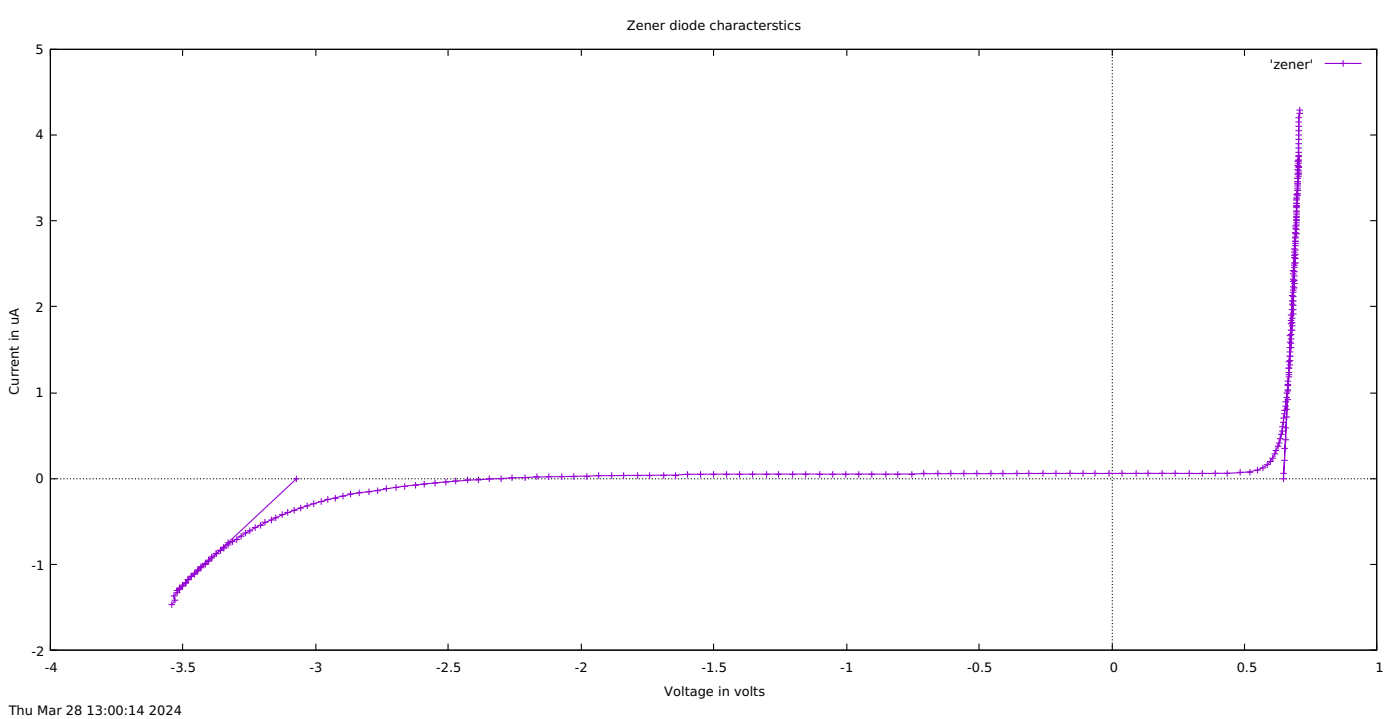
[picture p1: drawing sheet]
<svg xmlns="http://www.w3.org/2000/svg" width="456mm" height="234mm" viewBox="0 0 456 234" stroke-linecap="round" stroke-linejoin="round" font-family="sans-serif">
<g fill="none" stroke="#000" stroke-width=".35">
<path d="M16.4 16.1h431.8v195.4h-431.8zM18.5 16.1h-2.1v2.1M59.4 16.1v2.1M102.8 16.1v2.1M145.9 16.1v2.1M189.3 16.1v2.1M232.3 16.1v2.1M275.7 16.1v2.1M318.7 16.1v2.1M362.1 16.1v2.1M405.2 16.1v2.1M446.1 16.1h2.1v2.1"/>
<path d="M16.4 43.9h2.1M446.1 43.9h2.1M16.4 71.8h2.1M446.1 71.8h2.1M16.4 99.7h2.1M446.1 99.7h2.1M16.4 127.9h2.1M446.1 127.9h2.1M16.4 155.8h2.1M446.1 155.8h2.1M16.4 183.6h2.1M446.1 183.6h2.1"/>
<path d="M16.4 209.4v2.1h2.1M59.4 209.4v2.1M102.8 209.4v2.1M145.9 209.4v2.1M189.3 209.4v2.1M232.3 209.4v2.1M275.7 209.4v2.1M318.7 209.4v2.1M362.1 209.4v2.1M405.2 209.4v2.1M448.2 209.4v2.1h-2.1"/>
</g>
<path d="M16.4 155.8h431.8M362.1 211.5v-195.4" fill="none" stroke="#000" stroke-width=".35" stroke-dasharray=".4 .7" stroke-linecap="butt"/>
<g fill="none" stroke="#9400d3" stroke-width=".35">
<path d="M437.3 19.6v2.1M421.7 39.7h2.2M421.7 38.3h2.2M422.1 36.9h2.1M422.1 35.8h2.1M422.8 37.2v21.2M423.1 35.6l-1.7 55.5-1.4 24.7a200.3 200.3 0 0 1-3.3 26.8l-.7 2.6a10.1 10.1 0 0 1-9.1 8.3 434 434 0 0 1-33 .5l-141.6 .2-8.6 .1-3.6 .3a994.6 994.6 0 0 0-78.4 2.5l-12.8 1.4-5.8 1a106.2 106.2 0 0 0-50.3 18.7l-2.5 2a85.6 85.6 0 0 0-13.6 13.7l.2 1.5-.8 1.1M423.2 34.7v3.2M431.3 20.6h12M421.4 59.1h2.1M421.4 58h2.1M421.4 56.6h2.5"/>
<path d="M421.4 55.2h2.1M421.4 53.8h2.1M421.4 52.4h2.5M421.4 59.8h2.1M421.7 51h2.2M421.7 49.6h2.2M421.7 48.2h2.2M421.7 46.7h2.2M421.7 45.3h2.2M421.7 43.9h2.2M421.7 42.5h2.2M421.7 41.1h2.2"/>
<path d="M421.7 57.3h2.2M421.7 56.3h2.2M421.7 55.6h2.2M421.7 54.5h2.2M421.7 54.2h2.2M421.7 53.1h2.2M421.7 52h2.2M421.7 50.6h2.2M422.5 51.3v13.4M420.7 79.9h2.1M420.7 78.5h2.1M420.7 77.1h2.1"/>
<path d="M420.7 76h2.5M420.7 79.2h2.1M420.7 77.4h2.1M420.7 75.7h2.1M420.7 74.3h2.1M420.7 73.6h2.1M421 74.6h2.2M421 73.2h2.2M421 71.8h2.2M421 70.4h2.2M421 69h2.2M421 67.6h2.2"/>
<path d="M421 66.1h2.2M421 64.7h2.2M421 63.3h2.2M421 72.5h2.2M421 71.4h2.2M421 70.7h2.2M421 69.7h2.2M421 68.6h2.2M421 67.2h2.2M421 66.9h2.2M421 65.1h2.2M421 64.4h2.2"/>
<path d="M421.4 79.9v14.8M421.4 61.9h2.1M421.4 60.5h2.1M421.4 63.7h2.1M421.4 63h2.1M421.4 61.2h2.1M421.7 72.5v14.1M422.1 62.3v14.8M419.6 97.9h2.5M419.6 99h2.1M419.6 96.1h2.1M420 99.3h2.1"/>
<path d="M420 96.5h2.1M420 95.1h2.1M420 94.4h2.1M420 93.3h2.1M420 91.5h2.1M420 90.8h2.1M420 89.1h2.1M420 88h2.1M420.3 93.7h2.2M420.3 92.3h2.2M420.3 91.2h2.2M420.3 89.8h2.2"/>
<path d="M420.3 88.4h2.2M420.3 87h2.2M420.3 85.5h2.5M420.3 86.3h2.2M420.3 83.8h2.2M420.3 83.1h2.2M420.3 82h2.2M420.3 81h2.2M420.7 95.1v6.7M420.7 84.1h2.1M420.7 82.7h2.1M420.7 81.3h2.1"/>
<path d="M421 87v16.2M418.6 119.8h2.1M418.6 117.7h2.1M418.9 118.7h2.1M418.9 117.3h2.1M418.9 115.9h2.1M418.9 114.5h2.1M418.9 113.1h2.5M418.9 111.3h2.1M418.9 109.2h2.1M419.3 111.7h2.1M419.3 110.2h2.1"/>
<path d="M419.3 108.8h2.1M419.3 107.4h2.4M419.3 105.3h2.1M419.3 104.2h2.1M419.3 102.5h2.1M419.6 116.6v7M419.6 106h2.1M419.6 105h2.1M419.6 103.5h2.1M419.6 100.7h2.5M420 108.1v11.7M420 102.1h2.1"/>
<path d="M420.3 101.4v12.7M420.7 102.5v6M416.5 138.8h2.1M416.8 137.4h2.1M416.8 136h2.1M417.2 134.6h2.1M417.2 133.5h2.1M417.5 137.8v3.5M417.5 132.1h2.1M417.5 130.7h2.1M417.5 139.2h2.1M417.9 134.9v3.6"/>
<path d="M417.9 129.3h2.1M417.9 127.9h2.1M417.9 135.6h2.1M417.9 133.2h2.1M418.2 132.5v3.1M418.2 126.8h2.1M418.2 125.4h2.1M418.2 124h2.1M418.2 130h2.1M418.2 127.2h2.1M418.2 125.1h2.1M418.6 138.1v2.1h-2.1"/>
<path d="M418.6 129.6v3.6M418.6 122.6h2.1M418.6 121.2h2.1M418.6 121.9h2.1M418.9 126.8v3.6M418.9 132.1v2.1M418.9 134.6v2.1M419.3 122.9v5.3M419.3 128.9v2.2M95.4 155.8h2.1M96.5 154.7v2.1M96.6 155.7l-39.1 36.4"/>
<path d="M114.1 159.6v2.1M116.9 159.3v2.1M119.1 160h2.1M120.1 158.9v2.1M121.9 159.6h2.1M122.9 158.6v2.1M124.7 158.9h2.1M125.8 157.9v2.1M127.9 158.6h2.1M128.9 157.5v2.1M130.7 158.2h2.1M131.8 157.2v2.1"/>
<path d="M134.2 157.9h2.1M135.3 156.8v2.1M137.1 157.5h2.1M138.1 156.5v2.1M140.6 157.2h2.1M141.6 156.1v2.1M144.1 156.8h2.1M145.2 155.8v2.1M147.3 156.5h2.1M148.3 155.4v2.1M151.2 156.1h2.1M152.2 155v2.2"/>
<path d="M154.7 156.1h2.1M155.8 155v2.2M158.2 155.8h2.1M159.3 154.7v2.1M162.1 155.8h2.1M163.2 154.7v2.1M165.6 155.4h2.1M166.7 154.3v2.2M169.9 155.4h2.1M170.9 154.3v2.2M173.7 155h2.2M174.8 154v2.1"/>
<path d="M177.6 155h2.1M178.7 154v2.1M181.9 155h2.1M182.9 154v2.1M185.7 155h2.2M186.8 154v2.1M190 155h2.1M191 154v2.1M193.9 154.7h2.1M194.9 153.6v2.2M198.1 154.7h2.1M199.1 153.6v2.2"/>
<path d="M202 154.7h2.1M203 153.6v2.2M206.6 154.7h2.1M207.6 153.6v2.2M210.4 154.7h2.1M211.5 153.6v2.2M215 154.7h2.1M216.1 153.6v2.2M218.9 154.7h2.1M220 153.6v2.2M222.8 154.3h2.1M223.8 153.3v2.1"/>
<path d="M227 154.3h2.1M228.1 153.3v2.1M231.2 154.3h2.2M232.3 153.3v2.1M235.5 154.3h2.1M236.5 153.3v2.1M239.7 154.3h2.1M240.8 153.3v2.1M243.9 154.3h2.2M245 153.3v2.1M248.5 154.3h2.1M249.6 153.3v2.1"/>
<path d="M252.4 154.3h2.1M253.5 153.3v2.1M257 154.3h2.1M258.1 153.3v2.1M261.2 154.3h2.1M262.3 153.3v2.1M265.8 154.3h2.1M266.9 153.3v2.1M270.1 154.3h2.1M271.1 153.3v2.1M274.3 154.3h2.1M275.3 153.3v2.1"/>
<path d="M278.5 154.3h2.1M279.6 153.3v2.1M282.8 154.3h2.1M283.8 153.3v2.1M287.3 154.3h2.2M288.4 153.3v2.1M291.2 154.3h2.1M292.3 153.3v2.1M295.8 154.3h2.1M296.9 153.3v2.1M299.7 154h2.1M300.7 152.9v2.1"/>
<path d="M304.3 154h2.1M305.3 152.9v2.1M308.5 154h2.1M309.6 152.9v2.1M312.7 154h2.2M313.8 152.9v2.1M317 154h2.1M318 152.9v2.1M321.6 154h2.1M322.6 152.9v2.1M325.4 154h2.2M326.5 152.9v2.1"/>
<path d="M330 154h2.1M331.1 152.9v2.1M333.9 154h2.1M335 152.9v2.1M338.5 154h2.1M339.5 152.9v2.1M342.7 154h2.1M343.8 152.9v2.1M347.3 154h2.1M348.4 152.9v2.1M351.5 154h2.2M352.6 152.9v2.1"/>
<path d="M355.4 154h2.1M356.5 152.9v2.1M360 154h2.1M361.1 152.9v2.1M364.2 154h2.2M365.3 152.9v2.1M368.8 154h2.1M369.9 152.9v2.1M372.7 154h2.1M373.8 152.9v2.1M377.3 154h2.1M378.4 152.9v2.1"/>
<path d="M381.5 154h2.1M382.6 152.9v2.1M386.1 154h2.1M387.2 152.9v2.1M390.3 154h2.2M391.4 152.9v2.1M394.6 154h2.1M395.6 152.9v2.1M398.5 154h2.1M399.5 152.9v2.1M402.7 153.6h2.1M403.8 152.6v2.1"/>
<path d="M405.9 153.6h2.1M406.9 152.6v2.1M408.3 152.9h2.2M409.4 151.9v2.1M410.1 152.2h2.1M411.2 151.2v2.1M413.3 149h2.1M413.6 149v2.2h-2.1M414 147.6h2.1M414.3 148v2.1M414.3 146.6h2.2M414.7 150.1h-2.1v2.1"/>
<path d="M415 146.6v2.1M415 145.2h2.2M415.4 145.5v2.1M415.4 144.1h2.1M415.7 142.7h2.2M416.1 144.1v2.1M416.1 141.3h2.1M416.5 143.1v2.1M416.8 155.8h2.1M416.8 154h2.1M416.8 141.6v2.2M417.2 140.2v2.1"/>
<path d="M417.2 149.8h2.1M417.2 145.9h2.1M417.5 143.1h2.1M417.9 152.9v3.9M417.9 153.9l5-103.4-5 105.2M418.2 144.8v2.1M418.2 148.7v2.1M418.6 142v2.1M70.4 179v2.2M70.7 179h2.1M71.8 178.3h2.1M72.8 176.9v2.5"/>
<path d="M73.2 177.3h2.1M73.2 176.6h2.1M73.9 178h-2.1v2.1M74.3 175.5v2.8M74.6 176.2h2.1M75.7 175.2v2.1M76 175.5h2.1M77.1 174.4v2.2M77.4 174.4h2.2M78.5 173.4v2.1M78.8 173.4h2.2M79.9 172.3v2.1"/>
<path d="M80.3 172.7h2.1M81.3 171.6v2.1M82 171.6h2.1M83.1 170.6v2.1M83.8 170.9h2.1M84.8 169.9v2.1M85.2 169.9h2.1M86.3 168.8v2.1M87.3 169.2h2.1M88.4 168.1v2.1M88.7 168.5h2.1M89.8 167.4v2.1"/>
<path d="M90.8 167.4h2.2M91.9 166.3v2.2M92.6 166.7h2.1M93.7 165.6v2.1M94.7 166h2.1M95.8 164.9v2.1M96.8 165.3h2.2M97.9 164.2v2.1M99 164.6h2.1M100 163.5v2.1M101.1 163.9h2.1M102.1 162.8v2.1"/>
<path d="M103.5 163.2h2.2M104.6 162.1v2.1M105.7 162.5h2.1M106.7 161.4v2.1M108.1 162.1h2.1M109.2 161v2.2M110.6 161.4h2.1M111.7 160.3v2.2M113.1 160.7h2.1M115.9 160.3h2.1M54.9 196.7h2.1M55.9 195.6v2.1"/>
<path d="M55.9 195.3h2.1M56.6 192.1h2.1M57 194.2v2.1M57.3 191.4h2.1M57.7 191v2.9h-2.1M58.7 192.8h-2.1v2.1M59.4 189.3v2.4h-2.1M59.4 189.6h2.2M60.5 190.3h-2.1v2.5M60.5 188.6v2.1h-2.1M63.3 187.5h-2.1v2.1M64.4 186.4h-2.1v2.2h-2.2"/>
<path d="M64.4 184.7h2.1M65.4 185.4h-2.1v2.5M65.4 183.3v2.4h-2.1M65.8 183.3h2.1M66.5 184.3h-2.1v2.5h-2.1M67.9 181.5h2.1M69 182.2h-2.1v2.5M69 180.1v2.5h-2.1M69.3 180.1h2.1M70 181.2h-2.1v2.4h-2.1"/>
</g>
<g font-size="4.2">
<text x="204.1" y="9.7">Zener diode characterstics</text>
<text x="11.6" y="17.5">5</text>
<text x="413.4" y="22.4">'zener'</text>
<text x="11.6" y="45.3">4</text>
<text x="11.6" y="73.6">3</text>
<text x="11.6" y="101.4">2</text>
<text x="6.2" y="128.4" transform="rotate(-90 6.2 128.4)">Current in uA</text>
<text x="11.6" y="129.3">1</text>
<text x="11.6" y="157.2">0</text>
<text x="10.2" y="185.4">-1</text>
<text x="10.2" y="213.3">-2</text>
<text x="14.6" y="218.5">-4</text>
<text x="55.6" y="218.5">-3.5</text>
<text x="100.7" y="218.5">-3</text>
<text x="142" y="218.5">-2.5</text>
<text x="187.1" y="218.5">-2</text>
<text x="228.4" y="218.5">-1.5</text>
<text x="273.6" y="218.5">-1</text>
<text x="314.9" y="218.5">-0.5</text>
<text x="361.4" y="218.5">0</text>
<text x="402.6" y="218.5">0.5</text>
<text x="447.8" y="218.5">1</text>
<text x="216.3" y="226.3">Voltage in volts</text>
<text x="2.8" y="232.7">Thu Mar 28</text>
<text x="28.2" y="232.7">13:00:14</text>
<text x="48.5" y="232.7">2024</text>
</g>
</svg>
